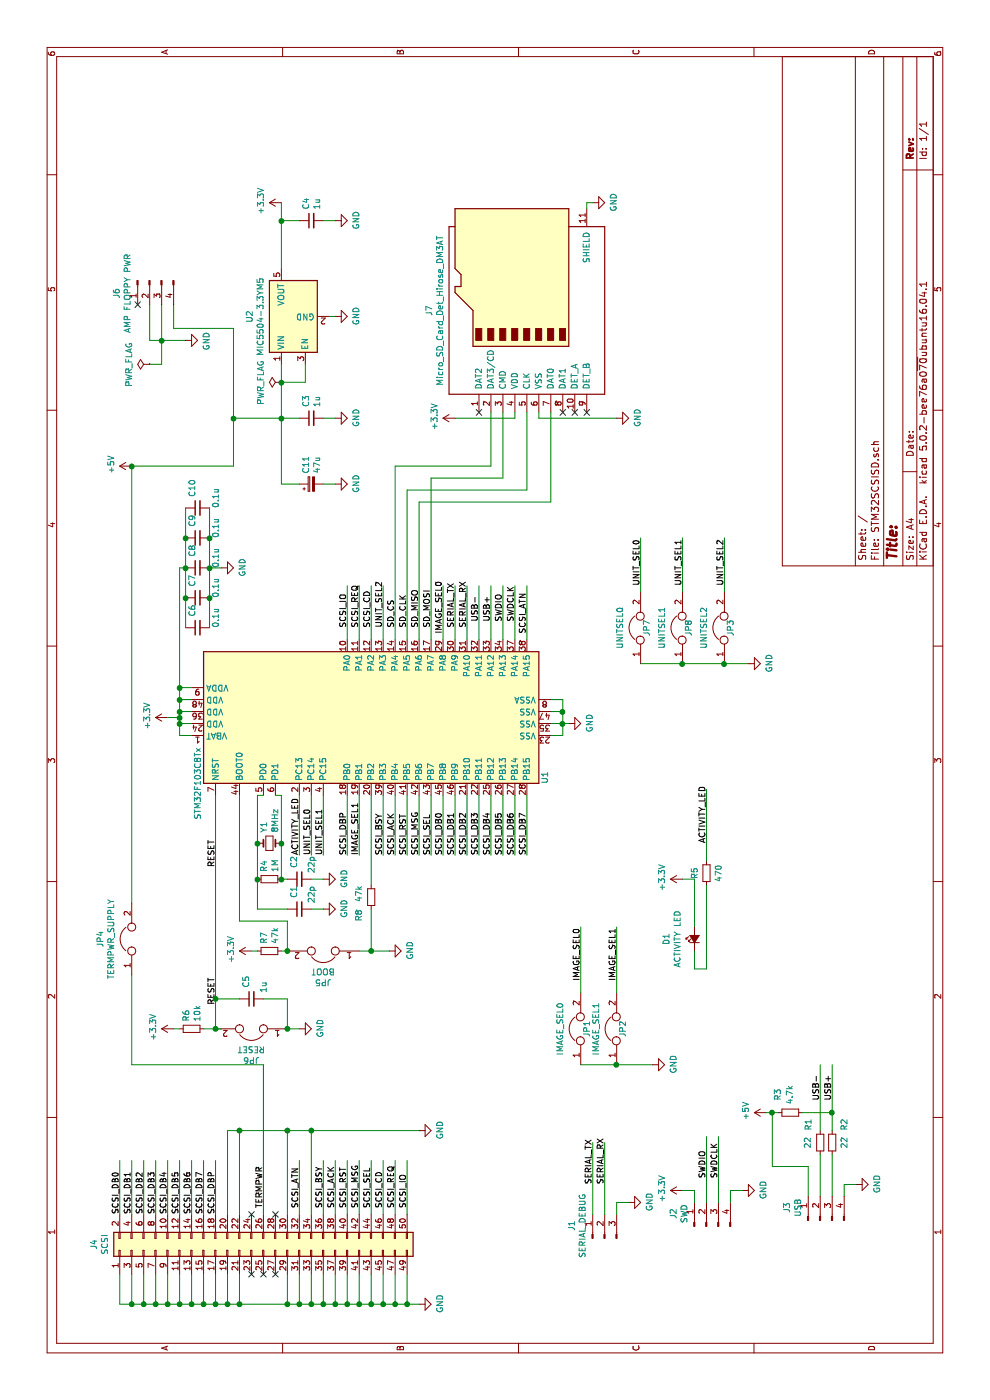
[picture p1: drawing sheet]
EESchema Schematic File Version 4
LIBS:STM32SCSISD-cache
EELAYER 26 0
EELAYER END
$Descr A4 11693 8268
encoding utf-8
Sheet 1 1
Title ""
Date ""
Rev ""
Comp ""
Comment1 ""
Comment2 ""
Comment3 ""
Comment4 ""
$EndDescr
$Comp
L MCU_ST_STM32F1:STM32F103C8Tx U1
U 1 1
P 5750 3100
F 0 "U1" H 5200 1650 50  0000 C CNN
F 1 "STM32F103C8Tx" H 5150 4550 50  0000 C CNN
F 2 "Package_QFP:LQFP-48_7x7mm_P0.5mm" H 5150 1700 50  0001 R CNN
F 3 "http://www.st.com/st-web-ui/static/active/en/resource/technical/document/datasheet/CD00161566.pdf" H 5750 3100 50  0001 C CNN
	1    5750 3100
	1    0    0    -1  
$EndComp
$Comp
L Connector:Micro_SD_Card_Det_Hirose_DM3AT J7
U 1 1
P 9150 4400
F 0 "J7" H 9100 5217 50  0000 C CNN
F 1 "Micro_SD_Card_Det_Hirose_DM3AT" H 9100 5126 50  0000 C CNN
F 2 "Connector_Card:microSD_HC_Hirose_DM3AT-SF-PEJM5" H 11200 5100 50  0001 C CNN
F 3 "https://www.hirose.com/product/en/download_file/key_name/DM3/category/Catalog/doc_file_id/49662/?file_category_id=4&item_id=195&is_series=1" H 9150 4500 50  0001 C CNN
	1    9150 4400
	1    0    0    -1  
$EndComp
$Comp
L Connector_Generic:Conn_02x25_Odd_Even J4
U 1 1
P 1250 2200
F 0 "J4" H 1300 3617 50  0000 C CNN
F 1 "SCSI" H 1300 3526 50  0000 C CNN
F 2 "Connector_IDC:IDC-Header_2x25_P2.54mm_Vertical" H 1250 2200 50  0001 C CNN
F 3 "~" H 1250 2200 50  0001 C CNN
	1    1250 2200
	1    0    0    -1  
$EndComp
$Comp
L Connector:Conn_01x03_Male J1
U 1 1
P 1350 5050
F 0 "J1" H 1456 5328 50  0000 C CNN
F 1 "SERIAL_DEBUG" H 1456 5237 50  0000 C CNN
F 2 "Connector_PinHeader_2.54mm:PinHeader_1x03_P2.54mm_Vertical" H 1350 5050 50  0001 C CNN
F 3 "~" H 1350 5050 50  0001 C CNN
	1    1350 5050
	1    0    0    -1  
$EndComp
$Comp
L Connector:Conn_01x04_Male J2
U 1 1
P 1450 5900
F 0 "J2" H 1556 6178 50  0000 C CNN
F 1 "SWD" H 1556 6087 50  0000 C CNN
F 2 "Connector_PinHeader_2.54mm:PinHeader_1x04_P2.54mm_Vertical" H 1450 5900 50  0001 C CNN
F 3 "~" H 1450 5900 50  0001 C CNN
	1    1450 5900
	1    0    0    -1  
$EndComp
$Comp
L Device:Jumper JP5
U 1 1
P 3750 2700
F 0 "JP5" H 3750 2964 50  0000 C CNN
F 1 "BOOT" H 3750 2873 50  0000 C CNN
F 2 "Connector_PinHeader_2.54mm:PinHeader_1x02_P2.54mm_Vertical" H 3750 2700 50  0001 C CNN
F 3 "~" H 3750 2700 50  0001 C CNN
	1    3750 2700
	0    -1   -1   0   
$EndComp
$Comp
L Device:Jumper JP1
U 1 1
P 3100 4850
F 0 "JP1" H 3100 4800 50  0000 C CNN
F 1 "IMAGE_SEL0" H 3100 5023 50  0000 C CNN
F 2 "Connector_PinHeader_2.54mm:PinHeader_1x02_P2.54mm_Vertical" H 3100 4850 50  0001 C CNN
F 3 "~" H 3100 4850 50  0001 C CNN
	1    3100 4850
	1    0    0    -1  
$EndComp
$Comp
L Device:Jumper JP2
U 1 1
P 3100 5150
F 0 "JP2" H 3100 5100 50  0000 C CNN
F 1 "IMAGE_SEL1" H 3100 5323 50  0000 C CNN
F 2 "Connector_PinHeader_2.54mm:PinHeader_1x02_P2.54mm_Vertical" H 3100 5150 50  0001 C CNN
F 3 "~" H 3100 5150 50  0001 C CNN
	1    3100 5150
	1    0    0    -1  
$EndComp
$Comp
L Device:Jumper JP3
U 1 1
P 6450 6050
F 0 "JP3" H 6450 6000 50  0000 C CNN
F 1 "UNITSEL2" H 6450 6223 50  0000 C CNN
F 2 "Connector_PinHeader_2.54mm:PinHeader_1x02_P2.54mm_Vertical" H 6450 6050 50  0001 C CNN
F 3 "~" H 6450 6050 50  0001 C CNN
	1    6450 6050
	1    0    0    -1  
$EndComp
$Comp
L Device:Jumper JP4
U 1 1
P 3850 1100
F 0 "JP4" H 3850 1364 50  0000 C CNN
F 1 "TERMPWR_SUPPLY" H 3850 1273 50  0000 C CNN
F 2 "Connector_PinHeader_2.54mm:PinHeader_1x02_P2.54mm_Vertical" H 3850 1100 50  0001 C CNN
F 3 "~" H 3850 1100 50  0001 C CNN
	1    3850 1100
	1    0    0    -1  
$EndComp
$Comp
L power:GND #PWR01
U 1 1
P 800 3500
F 0 "#PWR01" H 800 3250 50  0001 C CNN
F 1 "GND" H 805 3327 50  0000 C CNN
F 2 "" H 800 3500 50  0001 C CNN
F 3 "" H 800 3500 50  0001 C CNN
	1    800  3500
	1    0    0    -1  
$EndComp
Wire Wire Line
	800  3500 800  3400
Wire Wire Line
	800  3400 1050 3400
Wire Wire Line
	800  3400 800  3300
Wire Wire Line
	800  3300 1050 3300
Connection ~ 800  3400
Wire Wire Line
	800  3200 1050 3200
Connection ~ 800  3300
Wire Wire Line
	1050 3100 800  3100
Wire Wire Line
	800  3100 800  3200
Connection ~ 800  3200
Wire Wire Line
	800  3200 800  3300
Wire Wire Line
	1050 3000 800  3000
Connection ~ 800  3100
Wire Wire Line
	1050 2900 800  2900
Wire Wire Line
	800  2900 800  3000
Connection ~ 800  3000
Wire Wire Line
	800  3000 800  3100
Wire Wire Line
	1050 1000 800  1000
Wire Wire Line
	800  1000 800  1100
Connection ~ 800  2900
Wire Wire Line
	1050 2800 800  2800
Connection ~ 800  2800
Wire Wire Line
	800  2800 800  2900
Wire Wire Line
	1050 2700 800  2700
Connection ~ 800  2700
Wire Wire Line
	800  2700 800  2800
Wire Wire Line
	1050 2600 800  2600
Connection ~ 800  2600
Wire Wire Line
	800  2600 800  2700
Wire Wire Line
	1050 2500 800  2500
Connection ~ 800  2500
Wire Wire Line
	800  2500 800  2600
Wire Wire Line
	1050 2400 800  2400
Connection ~ 800  2400
Wire Wire Line
	800  2400 800  2500
Wire Wire Line
	1050 2000 800  2000
Connection ~ 800  2000
Wire Wire Line
	1050 1900 800  1900
Connection ~ 800  1900
Wire Wire Line
	800  1900 800  2000
Wire Wire Line
	1050 1800 800  1800
Connection ~ 800  1800
Wire Wire Line
	800  1800 800  1900
Wire Wire Line
	1050 1700 800  1700
Connection ~ 800  1700
Wire Wire Line
	800  1700 800  1800
Wire Wire Line
	1050 1600 800  1600
Connection ~ 800  1600
Wire Wire Line
	800  1600 800  1700
Wire Wire Line
	1050 1500 800  1500
Connection ~ 800  1500
Wire Wire Line
	800  1500 800  1600
Wire Wire Line
	1050 1100 800  1100
Connection ~ 800  1100
Wire Wire Line
	800  1100 800  1200
Wire Wire Line
	1050 1200 800  1200
Connection ~ 800  1200
Wire Wire Line
	800  1200 800  1300
Wire Wire Line
	1050 1300 800  1300
Connection ~ 800  1300
Wire Wire Line
	800  1300 800  1400
Wire Wire Line
	1050 1400 800  1400
Connection ~ 800  1400
Wire Wire Line
	800  1400 800  1500
Wire Wire Line
	1550 1000 2000 1000
Text Label 1550 1000 0    50   ~ 0
SCSI_DB0
Wire Wire Line
	1550 1100 2000 1100
Wire Wire Line
	1550 1200 2000 1200
Wire Wire Line
	1550 1300 2000 1300
Wire Wire Line
	1550 1400 2000 1400
Wire Wire Line
	1550 1600 2000 1600
Wire Wire Line
	1550 1700 2000 1700
Wire Wire Line
	1550 1800 2000 1800
Text Label 1550 1100 0    50   ~ 0
SCSI_DB1
Text Label 1550 1200 0    50   ~ 0
SCSI_DB2
Text Label 1550 1300 0    50   ~ 0
SCSI_DB3
Text Label 1550 1400 0    50   ~ 0
SCSI_DB4
Text Label 1550 1500 0    50   ~ 0
SCSI_DB5
Wire Wire Line
	1550 1500 2000 1500
Text Label 1550 1600 0    50   ~ 0
SCSI_DB6
Text Label 1550 1700 0    50   ~ 0
SCSI_DB7
Text Label 1550 1800 0    50   ~ 0
SCSI_DBP
Text Label 1600 2200 0    50   ~ 0
TERMPWR
Wire Wire Line
	1550 2500 2000 2500
Wire Wire Line
	1550 2700 2000 2700
Wire Wire Line
	1550 2800 2000 2800
Wire Wire Line
	1550 2900 2000 2900
Wire Wire Line
	1550 3000 2000 3000
Wire Wire Line
	1550 3100 2000 3100
Wire Wire Line
	1550 3200 2000 3200
Wire Wire Line
	1550 3300 2000 3300
Wire Wire Line
	1550 3400 2000 3400
Text Label 1600 2500 0    50   ~ 0
SCSI_ATN
Text Label 1600 2700 0    50   ~ 0
SCSI_BSY
Text Label 1600 2800 0    50   ~ 0
SCSI_ACK
Text Label 1600 2900 0    50   ~ 0
SCSI_RST
Text Label 1600 3000 0    50   ~ 0
SCSI_MSG
Text Label 1600 3100 0    50   ~ 0
SCSI_SEL
Text Label 1600 3200 0    50   ~ 0
SCSI_CD
Text Label 1600 3300 0    50   ~ 0
SCSI_REQ
Text Label 1600 3400 0    50   ~ 0
SCSI_IO
$Comp
L power:GND #PWR02
U 1 1
P 2250 3500
F 0 "#PWR02" H 2250 3250 50  0001 C CNN
F 1 "GND" H 2255 3327 50  0000 C CNN
F 2 "" H 2250 3500 50  0001 C CNN
F 3 "" H 2250 3500 50  0001 C CNN
	1    2250 3500
	1    0    0    -1  
$EndComp
Wire Wire Line
	2250 3500 2250 2600
Wire Wire Line
	2250 1900 1550 1900
Wire Wire Line
	1550 2000 2250 2000
Connection ~ 2250 2000
Wire Wire Line
	2250 2000 2250 1900
Wire Wire Line
	1550 2400 2250 2400
Connection ~ 2250 2400
Wire Wire Line
	1550 2600 2250 2600
Connection ~ 2250 2600
Wire Wire Line
	2250 2600 2250 2400
Wire Wire Line
	2800 2200 2800 1100
Wire Wire Line
	2800 1100 3550 1100
Wire Wire Line
	1550 2200 2800 2200
$Comp
L power:GND #PWR03
U 1 1
P 5650 4750
F 0 "#PWR03" H 5650 4500 50  0001 C CNN
F 1 "GND" H 5655 4577 50  0000 C CNN
F 2 "" H 5650 4750 50  0001 C CNN
F 3 "" H 5650 4750 50  0001 C CNN
	1    5650 4750
	1    0    0    -1  
$EndComp
Wire Wire Line
	5650 4750 5650 4700
Wire Wire Line
	5650 4700 5550 4700
Wire Wire Line
	5550 4700 5550 4600
Wire Wire Line
	5650 4700 5650 4600
Connection ~ 5650 4700
Wire Wire Line
	5650 4700 5750 4700
Wire Wire Line
	5750 4700 5750 4600
Wire Wire Line
	5750 4700 5850 4700
Wire Wire Line
	5850 4700 5850 4600
Connection ~ 5750 4700
$Comp
L Regulator_Linear:MIC5504-3.3YM5 U2
U 1 1
P 9050 2450
F 0 "U2" H 9050 2817 50  0000 C CNN
F 1 "MIC5504-3.3YM5" H 9050 2726 50  0000 C CNN
F 2 "Package_TO_SOT_SMD:SOT-23-5" H 9050 2050 50  0001 C CNN
F 3 "http://ww1.microchip.com/downloads/en/DeviceDoc/MIC550X.pdf" H 8800 2700 50  0001 C CNN
	1    9050 2450
	1    0    0    -1  
$EndComp
$Comp
L Device:Jumper JP6
U 1 1
P 3100 2100
F 0 "JP6" H 3100 2364 50  0000 C CNN
F 1 "RESET" H 3100 2273 50  0000 C CNN
F 2 "Connector_PinHeader_2.54mm:PinHeader_1x02_P2.54mm_Vertical" H 3100 2100 50  0001 C CNN
F 3 "~" H 3100 2100 50  0001 C CNN
	1    3100 2100
	0    -1   -1   0   
$EndComp
$Comp
L Device:Crystal_Small Y1
U 1 1
P 4650 2250
F 0 "Y1" V 4604 2338 50  0000 L CNN
F 1 "8MHz" V 4695 2338 50  0000 L CNN
F 2 "Crystal:Crystal_HC49-U_Vertical" H 4650 2250 50  0001 C CNN
F 3 "~" H 4650 2250 50  0001 C CNN
	1    4650 2250
	0    1    1    0   
$EndComp
$Comp
L power:+3.3V #PWR012
U 1 1
P 5700 1400
F 0 "#PWR012" H 5700 1250 50  0001 C CNN
F 1 "+3.3V" H 5715 1573 50  0000 C CNN
F 2 "" H 5700 1400 50  0001 C CNN
F 3 "" H 5700 1400 50  0001 C CNN
	1    5700 1400
	1    0    0    -1  
$EndComp
Wire Wire Line
	5550 1600 5550 1500
Wire Wire Line
	5550 1500 5650 1500
Wire Wire Line
	5700 1500 5700 1400
Wire Wire Line
	5700 1500 5750 1500
Wire Wire Line
	5950 1500 5950 1600
Connection ~ 5700 1500
Wire Wire Line
	5850 1600 5850 1500
Connection ~ 5850 1500
Wire Wire Line
	5850 1500 5950 1500
Wire Wire Line
	5750 1600 5750 1500
Connection ~ 5750 1500
Wire Wire Line
	5750 1500 5850 1500
Wire Wire Line
	5650 1600 5650 1500
Connection ~ 5650 1500
Wire Wire Line
	5650 1500 5700 1500
$Comp
L Device:R_Small R4
U 1 1
P 4350 2250
F 0 "R4" H 4409 2296 50  0000 L CNN
F 1 "1M" H 4409 2205 50  0000 L CNN
F 2 "Resistor_SMD:R_0805_2012Metric_Pad1.15x1.40mm_HandSolder" H 4350 2250 50  0001 C CNN
F 3 "~" H 4350 2250 50  0001 C CNN
	1    4350 2250
	1    0    0    -1  
$EndComp
$Comp
L Device:C_Small C2
U 1 1
P 4350 2500
F 0 "C2" H 4442 2546 50  0000 L CNN
F 1 "22p" H 4400 2400 50  0000 L CNN
F 2 "Capacitor_SMD:C_0805_2012Metric" H 4350 2500 50  0001 C CNN
F 3 "~" H 4350 2500 50  0001 C CNN
	1    4350 2500
	1    0    0    -1  
$EndComp
$Comp
L Device:C_Small C1
U 1 1
P 4100 2500
F 0 "C1" H 4192 2546 50  0000 L CNN
F 1 "22p" H 4150 2400 50  0000 L CNN
F 2 "Capacitor_SMD:C_0805_2012Metric" H 4100 2500 50  0001 C CNN
F 3 "~" H 4100 2500 50  0001 C CNN
	1    4100 2500
	1    0    0    -1  
$EndComp
Wire Wire Line
	5050 2300 5050 2350
Wire Wire Line
	5050 2350 4650 2350
Connection ~ 4650 2350
Wire Wire Line
	4650 2350 4350 2350
Wire Wire Line
	4350 2350 4350 2400
Connection ~ 4350 2350
Wire Wire Line
	4100 2400 4100 2150
Wire Wire Line
	4100 2150 4350 2150
Wire Wire Line
	5050 2150 5050 2200
Connection ~ 4350 2150
Wire Wire Line
	4350 2150 4650 2150
Connection ~ 4650 2150
Wire Wire Line
	4650 2150 5050 2150
$Comp
L power:GND #PWR010
U 1 1
P 4350 2700
F 0 "#PWR010" H 4350 2450 50  0001 C CNN
F 1 "GND" H 4355 2527 50  0000 C CNN
F 2 "" H 4350 2700 50  0001 C CNN
F 3 "" H 4350 2700 50  0001 C CNN
	1    4350 2700
	1    0    0    -1  
$EndComp
$Comp
L power:GND #PWR09
U 1 1
P 4100 2700
F 0 "#PWR09" H 4100 2450 50  0001 C CNN
F 1 "GND" H 4105 2527 50  0000 C CNN
F 2 "" H 4100 2700 50  0001 C CNN
F 3 "" H 4100 2700 50  0001 C CNN
	1    4100 2700
	1    0    0    -1  
$EndComp
Wire Wire Line
	4350 2700 4350 2600
Wire Wire Line
	4100 2700 4100 2600
Wire Wire Line
	4550 2500 5050 2500
Text Label 4550 2500 0    50   ~ 0
ACTIVITY_LED
Wire Wire Line
	4550 2600 5050 2600
Text Label 4550 2600 0    50   ~ 0
UNIT_SEL0
Wire Wire Line
	4550 2700 5050 2700
Text Label 4550 2700 0    50   ~ 0
UNIT_SEL1
Wire Wire Line
	5050 3200 4550 3200
Wire Wire Line
	5050 3300 4550 3300
Wire Wire Line
	5050 3400 4550 3400
Wire Wire Line
	5050 3500 4550 3500
Wire Wire Line
	5050 3600 4550 3600
Wire Wire Line
	5050 3700 4550 3700
Wire Wire Line
	5050 3800 4550 3800
Wire Wire Line
	5050 3900 4550 3900
Wire Wire Line
	5050 4000 4550 4000
Wire Wire Line
	5050 4100 4550 4100
Wire Wire Line
	5050 4200 4550 4200
Wire Wire Line
	5050 4300 4550 4300
Wire Wire Line
	5050 4400 4550 4400
Wire Wire Line
	6350 4400 6800 4400
Wire Wire Line
	6350 4300 6800 4300
Wire Wire Line
	6350 4200 6800 4200
Wire Wire Line
	6350 4100 6800 4100
Wire Wire Line
	6350 4000 6800 4000
Wire Wire Line
	6350 3900 6800 3900
Wire Wire Line
	6350 3800 6800 3800
Wire Wire Line
	6350 3700 6800 3700
Wire Wire Line
	6350 3200 6800 3200
Wire Wire Line
	6350 3100 6800 3100
Wire Wire Line
	6350 3000 6800 3000
Wire Wire Line
	6350 2900 6800 2900
Wire Wire Line
	8650 2550 8500 2550
Wire Wire Line
	8500 2550 8500 2350
Wire Wire Line
	8500 2350 8650 2350
Connection ~ 8500 2350
$Comp
L power:GND #PWR017
U 1 1
P 9050 2800
F 0 "#PWR017" H 9050 2550 50  0001 C CNN
F 1 "GND" H 9055 2627 50  0000 C CNN
F 2 "" H 9050 2800 50  0001 C CNN
F 3 "" H 9050 2800 50  0001 C CNN
	1    9050 2800
	1    0    0    -1  
$EndComp
Wire Wire Line
	9050 2800 9050 2750
$Comp
L power:+3.3V #PWR019
U 1 1
P 10000 2350
F 0 "#PWR019" H 10000 2200 50  0001 C CNN
F 1 "+3.3V" H 10015 2523 50  0000 C CNN
F 2 "" H 10000 2350 50  0001 C CNN
F 3 "" H 10000 2350 50  0001 C CNN
	1    10000 2350
	1    0    0    -1  
$EndComp
Wire Wire Line
	8250 4300 8200 4300
Wire Wire Line
	8200 4300 8200 3800
$Comp
L power:+3.3V #PWR015
U 1 1
P 8200 3800
F 0 "#PWR015" H 8200 3650 50  0001 C CNN
F 1 "+3.3V" H 8215 3973 50  0000 C CNN
F 2 "" H 8200 3800 50  0001 C CNN
F 3 "" H 8200 3800 50  0001 C CNN
	1    8200 3800
	1    0    0    -1  
$EndComp
Wire Wire Line
	8250 4500 8200 4500
Wire Wire Line
	8200 4500 8200 5150
$Comp
L power:GND #PWR016
U 1 1
P 8200 5150
F 0 "#PWR016" H 8200 4900 50  0001 C CNN
F 1 "GND" H 8205 4977 50  0000 C CNN
F 2 "" H 8200 5150 50  0001 C CNN
F 3 "" H 8200 5150 50  0001 C CNN
	1    8200 5150
	1    0    0    -1  
$EndComp
$Comp
L power:GND #PWR020
U 1 1
P 10000 4950
F 0 "#PWR020" H 10000 4700 50  0001 C CNN
F 1 "GND" H 10005 4777 50  0000 C CNN
F 2 "" H 10000 4950 50  0001 C CNN
F 3 "" H 10000 4950 50  0001 C CNN
	1    10000 4950
	1    0    0    -1  
$EndComp
Wire Wire Line
	10000 4950 10000 4900
Wire Wire Line
	10000 4900 9950 4900
$Comp
L Device:C_Small C3
U 1 1
P 8200 2600
F 0 "C3" H 8292 2646 50  0000 L CNN
F 1 "1u" H 8292 2555 50  0000 L CNN
F 2 "Capacitor_SMD:C_0805_2012Metric" H 8200 2600 50  0001 C CNN
F 3 "~" H 8200 2600 50  0001 C CNN
	1    8200 2600
	1    0    0    -1  
$EndComp
$Comp
L Device:C_Small C4
U 1 1
P 9850 2600
F 0 "C4" H 9942 2646 50  0000 L CNN
F 1 "1u" H 9942 2555 50  0000 L CNN
F 2 "Capacitor_SMD:C_0805_2012Metric" H 9850 2600 50  0001 C CNN
F 3 "~" H 9850 2600 50  0001 C CNN
	1    9850 2600
	1    0    0    -1  
$EndComp
$Comp
L power:GND #PWR014
U 1 1
P 8200 2800
F 0 "#PWR014" H 8200 2550 50  0001 C CNN
F 1 "GND" H 8205 2627 50  0000 C CNN
F 2 "" H 8200 2800 50  0001 C CNN
F 3 "" H 8200 2800 50  0001 C CNN
	1    8200 2800
	1    0    0    -1  
$EndComp
$Comp
L power:GND #PWR018
U 1 1
P 9850 2800
F 0 "#PWR018" H 9850 2550 50  0001 C CNN
F 1 "GND" H 9855 2627 50  0000 C CNN
F 2 "" H 9850 2800 50  0001 C CNN
F 3 "" H 9850 2800 50  0001 C CNN
	1    9850 2800
	1    0    0    -1  
$EndComp
Wire Wire Line
	9850 2500 9850 2350
Connection ~ 9850 2350
Wire Wire Line
	9850 2350 10000 2350
Wire Wire Line
	9850 2800 9850 2700
Wire Wire Line
	8200 2800 8200 2700
Wire Wire Line
	8200 2500 8200 2350
Connection ~ 8200 2350
Wire Wire Line
	1550 4950 2150 4950
Wire Wire Line
	1550 5050 2150 5050
$Comp
L power:GND #PWR04
U 1 1
P 1650 5250
F 0 "#PWR04" H 1650 5000 50  0001 C CNN
F 1 "GND" H 1655 5077 50  0000 C CNN
F 2 "" H 1650 5250 50  0001 C CNN
F 3 "" H 1650 5250 50  0001 C CNN
	1    1650 5250
	1    0    0    -1  
$EndComp
Wire Wire Line
	1650 5250 1650 5150
Wire Wire Line
	1650 5150 1550 5150
$Comp
L power:GND #PWR06
U 1 1
P 1750 6200
F 0 "#PWR06" H 1750 5950 50  0001 C CNN
F 1 "GND" H 1755 6027 50  0000 C CNN
F 2 "" H 1750 6200 50  0001 C CNN
F 3 "" H 1750 6200 50  0001 C CNN
	1    1750 6200
	1    0    0    -1  
$EndComp
Wire Wire Line
	1650 6100 1750 6100
Wire Wire Line
	1750 6100 1750 6200
$Comp
L power:+3.3V #PWR05
U 1 1
P 1750 5700
F 0 "#PWR05" H 1750 5550 50  0001 C CNN
F 1 "+3.3V" H 1765 5873 50  0000 C CNN
F 2 "" H 1750 5700 50  0001 C CNN
F 3 "" H 1750 5700 50  0001 C CNN
	1    1750 5700
	1    0    0    -1  
$EndComp
Wire Wire Line
	1650 5800 1750 5800
Wire Wire Line
	1750 5800 1750 5700
$Comp
L power:GND #PWR07
U 1 1
P 1800 7150
F 0 "#PWR07" H 1800 6900 50  0001 C CNN
F 1 "GND" H 1805 6977 50  0000 C CNN
F 2 "" H 1800 7150 50  0001 C CNN
F 3 "" H 1800 7150 50  0001 C CNN
	1    1800 7150
	1    0    0    -1  
$EndComp
Wire Wire Line
	1650 6000 2200 6000
Wire Wire Line
	1650 5900 2200 5900
Text Label 1850 5900 0    50   ~ 0
SWDIO
Text Label 1850 6000 0    50   ~ 0
SWDCLK
$Comp
L Device:R_Small R1
U 1 1
P 2150 6850
F 0 "R1" V 2050 7000 50  0000 C CNN
F 1 "22" V 2045 6850 50  0000 C CNN
F 2 "Resistor_SMD:R_0805_2012Metric_Pad1.15x1.40mm_HandSolder" H 2150 6850 50  0001 C CNN
F 3 "~" H 2150 6850 50  0001 C CNN
	1    2150 6850
	0    1    1    0   
$EndComp
$Comp
L Device:R_Small R2
U 1 1
P 2150 6950
F 0 "R2" V 2250 7100 50  0000 C CNN
F 1 "22" V 2250 6950 50  0000 C CNN
F 2 "Resistor_SMD:R_0805_2012Metric_Pad1.15x1.40mm_HandSolder" H 2150 6950 50  0001 C CNN
F 3 "~" H 2150 6950 50  0001 C CNN
	1    2150 6950
	0    1    1    0   
$EndComp
Wire Wire Line
	2250 6850 2800 6850
Wire Wire Line
	2250 6950 2400 6950
$Comp
L Device:R_Small R3
U 1 1
P 2400 6600
F 0 "R3" H 2250 6500 50  0000 C CNN
F 1 "4.7k" H 2250 6600 50  0000 C CNN
F 2 "Resistor_SMD:R_0805_2012Metric_Pad1.15x1.40mm_HandSolder" H 2400 6600 50  0001 C CNN
F 3 "~" H 2400 6600 50  0001 C CNN
	1    2400 6600
	-1   0    0    1   
$EndComp
Wire Wire Line
	1950 6450 2400 6450
Wire Wire Line
	2400 6450 2400 6500
Wire Wire Line
	2400 6700 2400 6950
Connection ~ 2400 6950
Wire Wire Line
	2400 6950 2800 6950
Text Label 2500 6850 0    50   ~ 0
USB-
Text Label 2500 6950 0    50   ~ 0
USB+
Wire Wire Line
	1700 6850 2050 6850
$Comp
L power:+5V #PWR08
U 1 1
P 2400 6400
F 0 "#PWR08" H 2400 6250 50  0001 C CNN
F 1 "+5V" H 2415 6573 50  0000 C CNN
F 2 "" H 2400 6400 50  0001 C CNN
F 3 "" H 2400 6400 50  0001 C CNN
	1    2400 6400
	1    0    0    -1  
$EndComp
Wire Wire Line
	2400 6450 2400 6400
Connection ~ 2400 6450
Text Label 1800 4950 0    50   ~ 0
SERIAL_TX
Text Label 1800 5050 0    50   ~ 0
SERIAL_RX
$Comp
L power:+3.3V #PWR011
U 1 1
P 4350 5700
F 0 "#PWR011" H 4350 5550 50  0001 C CNN
F 1 "+3.3V" H 4365 5873 50  0000 C CNN
F 2 "" H 4350 5700 50  0001 C CNN
F 3 "" H 4350 5700 50  0001 C CNN
	1    4350 5700
	1    0    0    -1  
$EndComp
$Comp
L Device:R_Small R5
U 1 1
P 4400 5900
F 0 "R5" V 4300 5900 50  0000 C CNN
F 1 "470" V 4500 5900 50  0000 C CNN
F 2 "Resistor_SMD:R_0805_2012Metric_Pad1.15x1.40mm_HandSolder" H 4400 5900 50  0001 C CNN
F 3 "~" H 4400 5900 50  0001 C CNN
	1    4400 5900
	0    1    1    0   
$EndComp
Wire Wire Line
	4350 5800 4350 5700
Wire Wire Line
	4500 5900 5100 5900
Text Label 4650 5900 0    50   ~ 0
ACTIVITY_LED
$Comp
L Device:C_Small C5
U 1 1
P 3350 2100
F 0 "C5" H 3442 2146 50  0000 L CNN
F 1 "1u" H 3400 2000 50  0000 L CNN
F 2 "Capacitor_SMD:C_0805_2012Metric" H 3350 2100 50  0001 C CNN
F 3 "~" H 3350 2100 50  0001 C CNN
	1    3350 2100
	1    0    0    -1  
$EndComp
$Comp
L power:GND #PWR021
U 1 1
P 3100 2500
F 0 "#PWR021" H 3100 2250 50  0001 C CNN
F 1 "GND" H 3105 2327 50  0000 C CNN
F 2 "" H 3100 2500 50  0001 C CNN
F 3 "" H 3100 2500 50  0001 C CNN
	1    3100 2500
	1    0    0    -1  
$EndComp
$Comp
L Device:R_Small R6
U 1 1
P 3100 1600
F 0 "R6" H 3159 1646 50  0000 L CNN
F 1 "10k" H 3159 1555 50  0000 L CNN
F 2 "Resistor_SMD:R_0805_2012Metric_Pad1.15x1.40mm_HandSolder" H 3100 1600 50  0001 C CNN
F 3 "~" H 3100 1600 50  0001 C CNN
	1    3100 1600
	1    0    0    -1  
$EndComp
$Comp
L power:+3.3V #PWR013
U 1 1
P 3100 1450
F 0 "#PWR013" H 3100 1300 50  0001 C CNN
F 1 "+3.3V" H 3115 1623 50  0000 C CNN
F 2 "" H 3100 1450 50  0001 C CNN
F 3 "" H 3100 1450 50  0001 C CNN
	1    3100 1450
	1    0    0    -1  
$EndComp
Wire Wire Line
	3100 2500 3100 2400
Wire Wire Line
	3100 2400 3350 2400
Wire Wire Line
	3350 2400 3350 2200
Connection ~ 3100 2400
Wire Wire Line
	3350 2000 3350 1800
Wire Wire Line
	3350 1800 3100 1800
Wire Wire Line
	3100 1850 3100 1800
Connection ~ 3100 1800
Wire Wire Line
	3100 1800 3100 1700
Wire Wire Line
	3100 1500 3100 1450
Connection ~ 3350 1800
Text Label 3300 1800 0    50   ~ 0
RESET
Text Label 4450 1800 0    50   ~ 0
RESET
$Comp
L power:GND #PWR023
U 1 1
P 3750 3250
F 0 "#PWR023" H 3750 3000 50  0001 C CNN
F 1 "GND" H 3755 3077 50  0000 C CNN
F 2 "" H 3750 3250 50  0001 C CNN
F 3 "" H 3750 3250 50  0001 C CNN
	1    3750 3250
	1    0    0    -1  
$EndComp
$Comp
L Device:R_Small R7
U 1 1
P 3750 2250
F 0 "R7" H 3809 2296 50  0000 L CNN
F 1 "47k" H 3809 2205 50  0000 L CNN
F 2 "Resistor_SMD:R_0805_2012Metric_Pad1.15x1.40mm_HandSolder" H 3750 2250 50  0001 C CNN
F 3 "~" H 3750 2250 50  0001 C CNN
	1    3750 2250
	1    0    0    -1  
$EndComp
$Comp
L power:+3.3V #PWR022
U 1 1
P 3750 2100
F 0 "#PWR022" H 3750 1950 50  0001 C CNN
F 1 "+3.3V" H 3765 2273 50  0000 C CNN
F 2 "" H 3750 2100 50  0001 C CNN
F 3 "" H 3750 2100 50  0001 C CNN
	1    3750 2100
	1    0    0    -1  
$EndComp
Wire Wire Line
	3350 1800 5050 1800
Wire Wire Line
	3750 2400 4000 2400
Wire Wire Line
	4000 2400 4000 2000
Wire Wire Line
	4000 2000 5050 2000
Wire Wire Line
	3750 2400 3750 2350
Connection ~ 3750 2400
Wire Wire Line
	3750 2150 3750 2100
Wire Wire Line
	3750 3250 3750 3100
$Comp
L Device:R_Small R8
U 1 1
P 4200 3100
F 0 "R8" V 4300 3200 50  0000 L CNN
F 1 "47k" V 4300 3000 50  0000 L CNN
F 2 "Resistor_SMD:R_0805_2012Metric_Pad1.15x1.40mm_HandSolder" H 4200 3100 50  0001 C CNN
F 3 "~" H 4200 3100 50  0001 C CNN
	1    4200 3100
	0    -1   -1   0   
$EndComp
Wire Wire Line
	5050 3100 4300 3100
Wire Wire Line
	4100 3100 3750 3100
Connection ~ 3750 3100
Wire Wire Line
	3750 3100 3750 3000
Text Label 4550 3700 0    50   ~ 0
SCSI_DB0
Text Label 4550 3800 0    50   ~ 0
SCSI_DB1
Text Label 4550 3900 0    50   ~ 0
SCSI_DB2
Text Label 4550 4000 0    50   ~ 0
SCSI_DB3
Text Label 4550 4100 0    50   ~ 0
SCSI_DB4
Text Label 4550 4200 0    50   ~ 0
SCSI_DB5
Text Label 4550 4300 0    50   ~ 0
SCSI_DB6
Text Label 4550 4400 0    50   ~ 0
SCSI_DB7
Text Label 6450 3300 0    50   ~ 0
SD_CS
Text Label 6450 3600 0    50   ~ 0
SD_MOSI
Text Label 6450 3500 0    50   ~ 0
SD_MISO
Text Label 6450 3400 0    50   ~ 0
SD_CLK
Text Label 4550 2900 0    50   ~ 0
SCSI_DBP
Text Label 6450 3800 0    50   ~ 0
SERIAL_TX
Text Label 6450 3900 0    50   ~ 0
SERIAL_RX
Text Label 6500 4000 0    50   ~ 0
USB-
Text Label 6500 4100 0    50   ~ 0
USB+
Text Label 6500 4200 0    50   ~ 0
SWDIO
Text Label 6500 4300 0    50   ~ 0
SWDCLK
Text Label 6400 4400 0    50   ~ 0
SCSI_ATN
Text Label 4550 3200 0    50   ~ 0
SCSI_BSY
Text Label 4550 3300 0    50   ~ 0
SCSI_ACK
Text Label 4550 3400 0    50   ~ 0
SCSI_RST
Text Label 4550 3500 0    50   ~ 0
SCSI_MSG
Text Label 4550 3600 0    50   ~ 0
SCSI_SEL
Text Label 6450 3100 0    50   ~ 0
SCSI_CD
Text Label 6450 3000 0    50   ~ 0
SCSI_REQ
Text Label 6450 2900 0    50   ~ 0
SCSI_IO
Text Label 6450 3200 0    50   ~ 0
UNIT_SEL2
Wire Wire Line
	8250 4100 7800 4100
Wire Wire Line
	7800 4100 7800 3300
Wire Wire Line
	6350 3300 7800 3300
Wire Wire Line
	8250 4200 7700 4200
Wire Wire Line
	7700 4200 7700 3600
Wire Wire Line
	6350 3600 7700 3600
Wire Wire Line
	8250 4400 7600 4400
Wire Wire Line
	7600 4400 7600 3400
Wire Wire Line
	6350 3400 7600 3400
Wire Wire Line
	8250 4600 7500 4600
Wire Wire Line
	7500 4600 7500 3500
Wire Wire Line
	6350 3500 7500 3500
Wire Wire Line
	7800 1950 7800 1100
Wire Wire Line
	7800 1950 8200 1950
Wire Wire Line
	4150 1100 7800 1100
$Comp
L Device:C_Small C6
U 1 1
P 6450 1650
F 0 "C6" H 6542 1696 50  0000 L CNN
F 1 "0.1u" H 6450 1500 50  0000 L CNN
F 2 "Capacitor_SMD:C_0805_2012Metric" H 6450 1650 50  0001 C CNN
F 3 "~" H 6450 1650 50  0001 C CNN
	1    6450 1650
	1    0    0    -1  
$EndComp
$Comp
L Device:C_Small C7
U 1 1
P 6700 1650
F 0 "C7" H 6792 1696 50  0000 L CNN
F 1 "0.1u" H 6700 1500 50  0000 L CNN
F 2 "Capacitor_SMD:C_0805_2012Metric" H 6700 1650 50  0001 C CNN
F 3 "~" H 6700 1650 50  0001 C CNN
	1    6700 1650
	1    0    0    -1  
$EndComp
$Comp
L Device:C_Small C8
U 1 1
P 6950 1650
F 0 "C8" H 7042 1696 50  0000 L CNN
F 1 "0.1u" H 6950 1500 50  0000 L CNN
F 2 "Capacitor_SMD:C_0805_2012Metric" H 6950 1650 50  0001 C CNN
F 3 "~" H 6950 1650 50  0001 C CNN
	1    6950 1650
	1    0    0    -1  
$EndComp
$Comp
L Device:C_Small C9
U 1 1
P 7200 1650
F 0 "C9" H 7292 1696 50  0000 L CNN
F 1 "0.1u" H 7200 1500 50  0000 L CNN
F 2 "Capacitor_SMD:C_0805_2012Metric" H 7200 1650 50  0001 C CNN
F 3 "~" H 7200 1650 50  0001 C CNN
	1    7200 1650
	1    0    0    -1  
$EndComp
$Comp
L Device:C_Small C10
U 1 1
P 7450 1650
F 0 "C10" H 7542 1696 50  0000 L CNN
F 1 "0.1u" H 7450 1500 50  0000 L CNN
F 2 "Capacitor_SMD:C_0805_2012Metric" H 7450 1650 50  0001 C CNN
F 3 "~" H 7450 1650 50  0001 C CNN
	1    7450 1650
	1    0    0    -1  
$EndComp
Wire Wire Line
	8950 1450 9150 1450
NoConn ~ 9150 1150
Wire Wire Line
	8850 1250 9150 1250
Wire Wire Line
	8850 1350 8850 1250
Wire Wire Line
	8850 1350 9150 1350
Connection ~ 8850 1350
Wire Wire Line
	8850 1550 8850 1350
$Comp
L power:GND #PWR024
U 1 1
P 8850 1550
F 0 "#PWR024" H 8850 1300 50  0001 C CNN
F 1 "GND" H 8855 1377 50  0000 C CNN
F 2 "" H 8850 1550 50  0001 C CNN
F 3 "" H 8850 1550 50  0001 C CNN
	1    8850 1550
	-1   0    0    -1  
$EndComp
$Comp
L Connector:Conn_01x04_Male J6
U 1 1
P 9350 1250
F 0 "J6" H 9456 1528 50  0000 C CNN
F 1 "AMP FLOPPY PWR" H 9456 1437 50  0000 C CNN
F 2 "General:TE_MATE-N-LOK_350211-1_1x04_P5.08mm_Vertical" H 9350 1250 50  0001 C CNN
F 3 "~" H 9350 1250 50  0001 C CNN
	1    9350 1250
	-1   0    0    -1  
$EndComp
Wire Wire Line
	8200 2350 8500 2350
Wire Wire Line
	8200 1950 8200 2350
Wire Wire Line
	6450 1750 6700 1750
Connection ~ 6700 1750
Wire Wire Line
	6700 1750 6950 1750
Connection ~ 6950 1750
Wire Wire Line
	6950 1750 7200 1750
Connection ~ 7200 1750
Wire Wire Line
	7200 1750 7450 1750
Wire Wire Line
	7450 1550 7200 1550
Connection ~ 6700 1550
Wire Wire Line
	6700 1550 6450 1550
Connection ~ 6950 1550
Wire Wire Line
	6950 1550 6700 1550
Connection ~ 7200 1550
Wire Wire Line
	7200 1550 6950 1550
Wire Wire Line
	5950 1500 6950 1500
Wire Wire Line
	6950 1500 6950 1550
Connection ~ 5950 1500
$Comp
L power:GND #PWR0101
U 1 1
P 6950 1850
F 0 "#PWR0101" H 6950 1600 50  0001 C CNN
F 1 "GND" H 6955 1677 50  0000 C CNN
F 2 "" H 6950 1850 50  0001 C CNN
F 3 "" H 6950 1850 50  0001 C CNN
	1    6950 1850
	1    0    0    -1  
$EndComp
Wire Wire Line
	6950 1750 6950 1850
Wire Wire Line
	8200 1950 8950 1950
Wire Wire Line
	8950 1450 8950 1950
Connection ~ 8200 1950
NoConn ~ 8250 4700
NoConn ~ 8250 4800
NoConn ~ 8250 4900
NoConn ~ 8250 4000
Wire Wire Line
	2800 4850 2800 5150
Connection ~ 2800 5150
Wire Wire Line
	2800 5150 2800 5450
Wire Wire Line
	6150 6050 6150 6250
$Comp
L power:GND #PWR0102
U 1 1
P 6150 6250
F 0 "#PWR0102" H 6150 6000 50  0001 C CNN
F 1 "GND" H 6155 6077 50  0000 C CNN
F 2 "" H 6150 6250 50  0001 C CNN
F 3 "" H 6150 6250 50  0001 C CNN
	1    6150 6250
	1    0    0    -1  
$EndComp
Text Label 6800 6050 0    50   ~ 0
UNIT_SEL2
Text Label 3500 5150 0    50   ~ 0
IMAGE_SEL1
Text Label 3500 4850 0    50   ~ 0
IMAGE_SEL0
$Comp
L power:PWR_FLAG #FLG0102
U 1 1
P 8500 2350
F 0 "#FLG0102" H 8500 2425 50  0001 C CNN
F 1 "PWR_FLAG" H 8500 2524 50  0000 C CNN
F 2 "" H 8500 2350 50  0001 C CNN
F 3 "~" H 8500 2350 50  0001 C CNN
	1    8500 2350
	1    0    0    -1  
$EndComp
Wire Wire Line
	9450 2350 9850 2350
$Comp
L power:PWR_FLAG #FLG0101
U 1 1
P 8650 1250
F 0 "#FLG0101" H 8650 1325 50  0001 C CNN
F 1 "PWR_FLAG" H 8650 1424 50  0000 C CNN
F 2 "" H 8650 1250 50  0001 C CNN
F 3 "~" H 8650 1250 50  0001 C CNN
	1    8650 1250
	1    0    0    -1  
$EndComp
Wire Wire Line
	8650 1250 8650 1350
Wire Wire Line
	8650 1350 8850 1350
$Comp
L power:+5V #PWR0106
U 1 1
P 7800 1100
F 0 "#PWR0106" H 7800 950 50  0001 C CNN
F 1 "+5V" H 7815 1273 50  0000 C CNN
F 2 "" H 7800 1100 50  0001 C CNN
F 3 "" H 7800 1100 50  0001 C CNN
	1    7800 1100
	1    0    0    -1  
$EndComp
Connection ~ 7800 1100
Wire Wire Line
	3400 4850 3950 4850
Wire Wire Line
	3400 5150 3950 5150
Wire Wire Line
	6750 6050 7200 6050
Wire Wire Line
	5050 2900 4550 2900
Wire Wire Line
	5050 3000 4550 3000
Text Label 6400 3700 0    50   ~ 0
IMAGE_SEL0
Text Label 4550 3000 0    50   ~ 0
IMAGE_SEL1
$Comp
L power:GND #PWR0103
U 1 1
P 2800 5450
F 0 "#PWR0103" H 2800 5200 50  0001 C CNN
F 1 "GND" H 2805 5277 50  0000 C CNN
F 2 "" H 2800 5450 50  0001 C CNN
F 3 "" H 2800 5450 50  0001 C CNN
	1    2800 5450
	1    0    0    -1  
$EndComp
Wire Wire Line
	2250 2000 2250 2400
Wire Wire Line
	800  2000 800  2400
NoConn ~ 1550 2100
NoConn ~ 1550 2300
NoConn ~ 1050 2300
NoConn ~ 1050 2200
NoConn ~ 1050 2100
$Comp
L Device:Jumper JP8
U 1 1
P 6450 5700
F 0 "JP8" H 6450 5650 50  0000 C CNN
F 1 "UNITSEL1" H 6450 5873 50  0000 C CNN
F 2 "Connector_PinHeader_2.54mm:PinHeader_1x02_P2.54mm_Vertical" H 6450 5700 50  0001 C CNN
F 3 "~" H 6450 5700 50  0001 C CNN
	1    6450 5700
	1    0    0    -1  
$EndComp
$Comp
L Device:Jumper JP7
U 1 1
P 6450 5350
F 0 "JP7" H 6450 5300 50  0000 C CNN
F 1 "UNITSEL0" H 6450 5523 50  0000 C CNN
F 2 "Connector_PinHeader_2.54mm:PinHeader_1x02_P2.54mm_Vertical" H 6450 5350 50  0001 C CNN
F 3 "~" H 6450 5350 50  0001 C CNN
	1    6450 5350
	1    0    0    -1  
$EndComp
Wire Wire Line
	6750 5700 7200 5700
Wire Wire Line
	6750 5350 7200 5350
Text Label 6800 5700 0    50   ~ 0
UNIT_SEL1
Text Label 6800 5350 0    50   ~ 0
UNIT_SEL0
Wire Wire Line
	6150 6050 6150 5700
Connection ~ 6150 6050
Connection ~ 6150 5700
Wire Wire Line
	6150 5700 6150 5350
$Comp
L Device:CP_Small C11
U 1 1
P 7650 2600
F 0 "C11" H 7738 2646 50  0000 L CNN
F 1 "47u" H 7738 2555 50  0000 L CNN
F 2 "Capacitor_THT:CP_Radial_D5.0mm_P2.50mm" H 7650 2600 50  0001 C CNN
F 3 "~" H 7650 2600 50  0001 C CNN
	1    7650 2600
	1    0    0    -1  
$EndComp
$Comp
L power:GND #PWR025
U 1 1
P 7650 2800
F 0 "#PWR025" H 7650 2550 50  0001 C CNN
F 1 "GND" H 7655 2627 50  0000 C CNN
F 2 "" H 7650 2800 50  0001 C CNN
F 3 "" H 7650 2800 50  0001 C CNN
	1    7650 2800
	1    0    0    -1  
$EndComp
Wire Wire Line
	7650 2800 7650 2700
Wire Wire Line
	7650 2500 7650 2350
Wire Wire Line
	7650 2350 8200 2350
$Comp
L Device:LED_Small_ALT D1
U 1 1
P 3850 5800
F 0 "D1" H 3850 6035 50  0000 C CNN
F 1 "ACTIVITY LED" H 3850 5944 50  0000 C CNN
F 2 "LED_THT:LED_D5.0mm" V 3850 5800 50  0001 C CNN
F 3 "~" V 3850 5800 50  0001 C CNN
	1    3850 5800
	1    0    0    -1  
$EndComp
Wire Wire Line
	3950 5800 4350 5800
Wire Wire Line
	3600 5900 3600 5800
Wire Wire Line
	3600 5800 3750 5800
Wire Wire Line
	3600 5900 4300 5900
Wire Wire Line
	1700 7050 1800 7050
Wire Wire Line
	1800 7050 1800 7150
Wire Wire Line
	1700 6950 2050 6950
Wire Wire Line
	1950 6450 1950 6750
Wire Wire Line
	1700 6750 1950 6750
$Comp
L Connector:Conn_01x04_Male J3
U 1 1
P 1500 6850
F 0 "J3" H 1606 7128 50  0000 C CNN
F 1 "USB" H 1606 7037 50  0000 C CNN
F 2 "Connector_PinHeader_2.54mm:PinHeader_1x04_P2.54mm_Vertical" H 1500 6850 50  0001 C CNN
F 3 "~" H 1500 6850 50  0001 C CNN
	1    1500 6850
	1    0    0    -1  
$EndComp
$EndSCHEMATC
